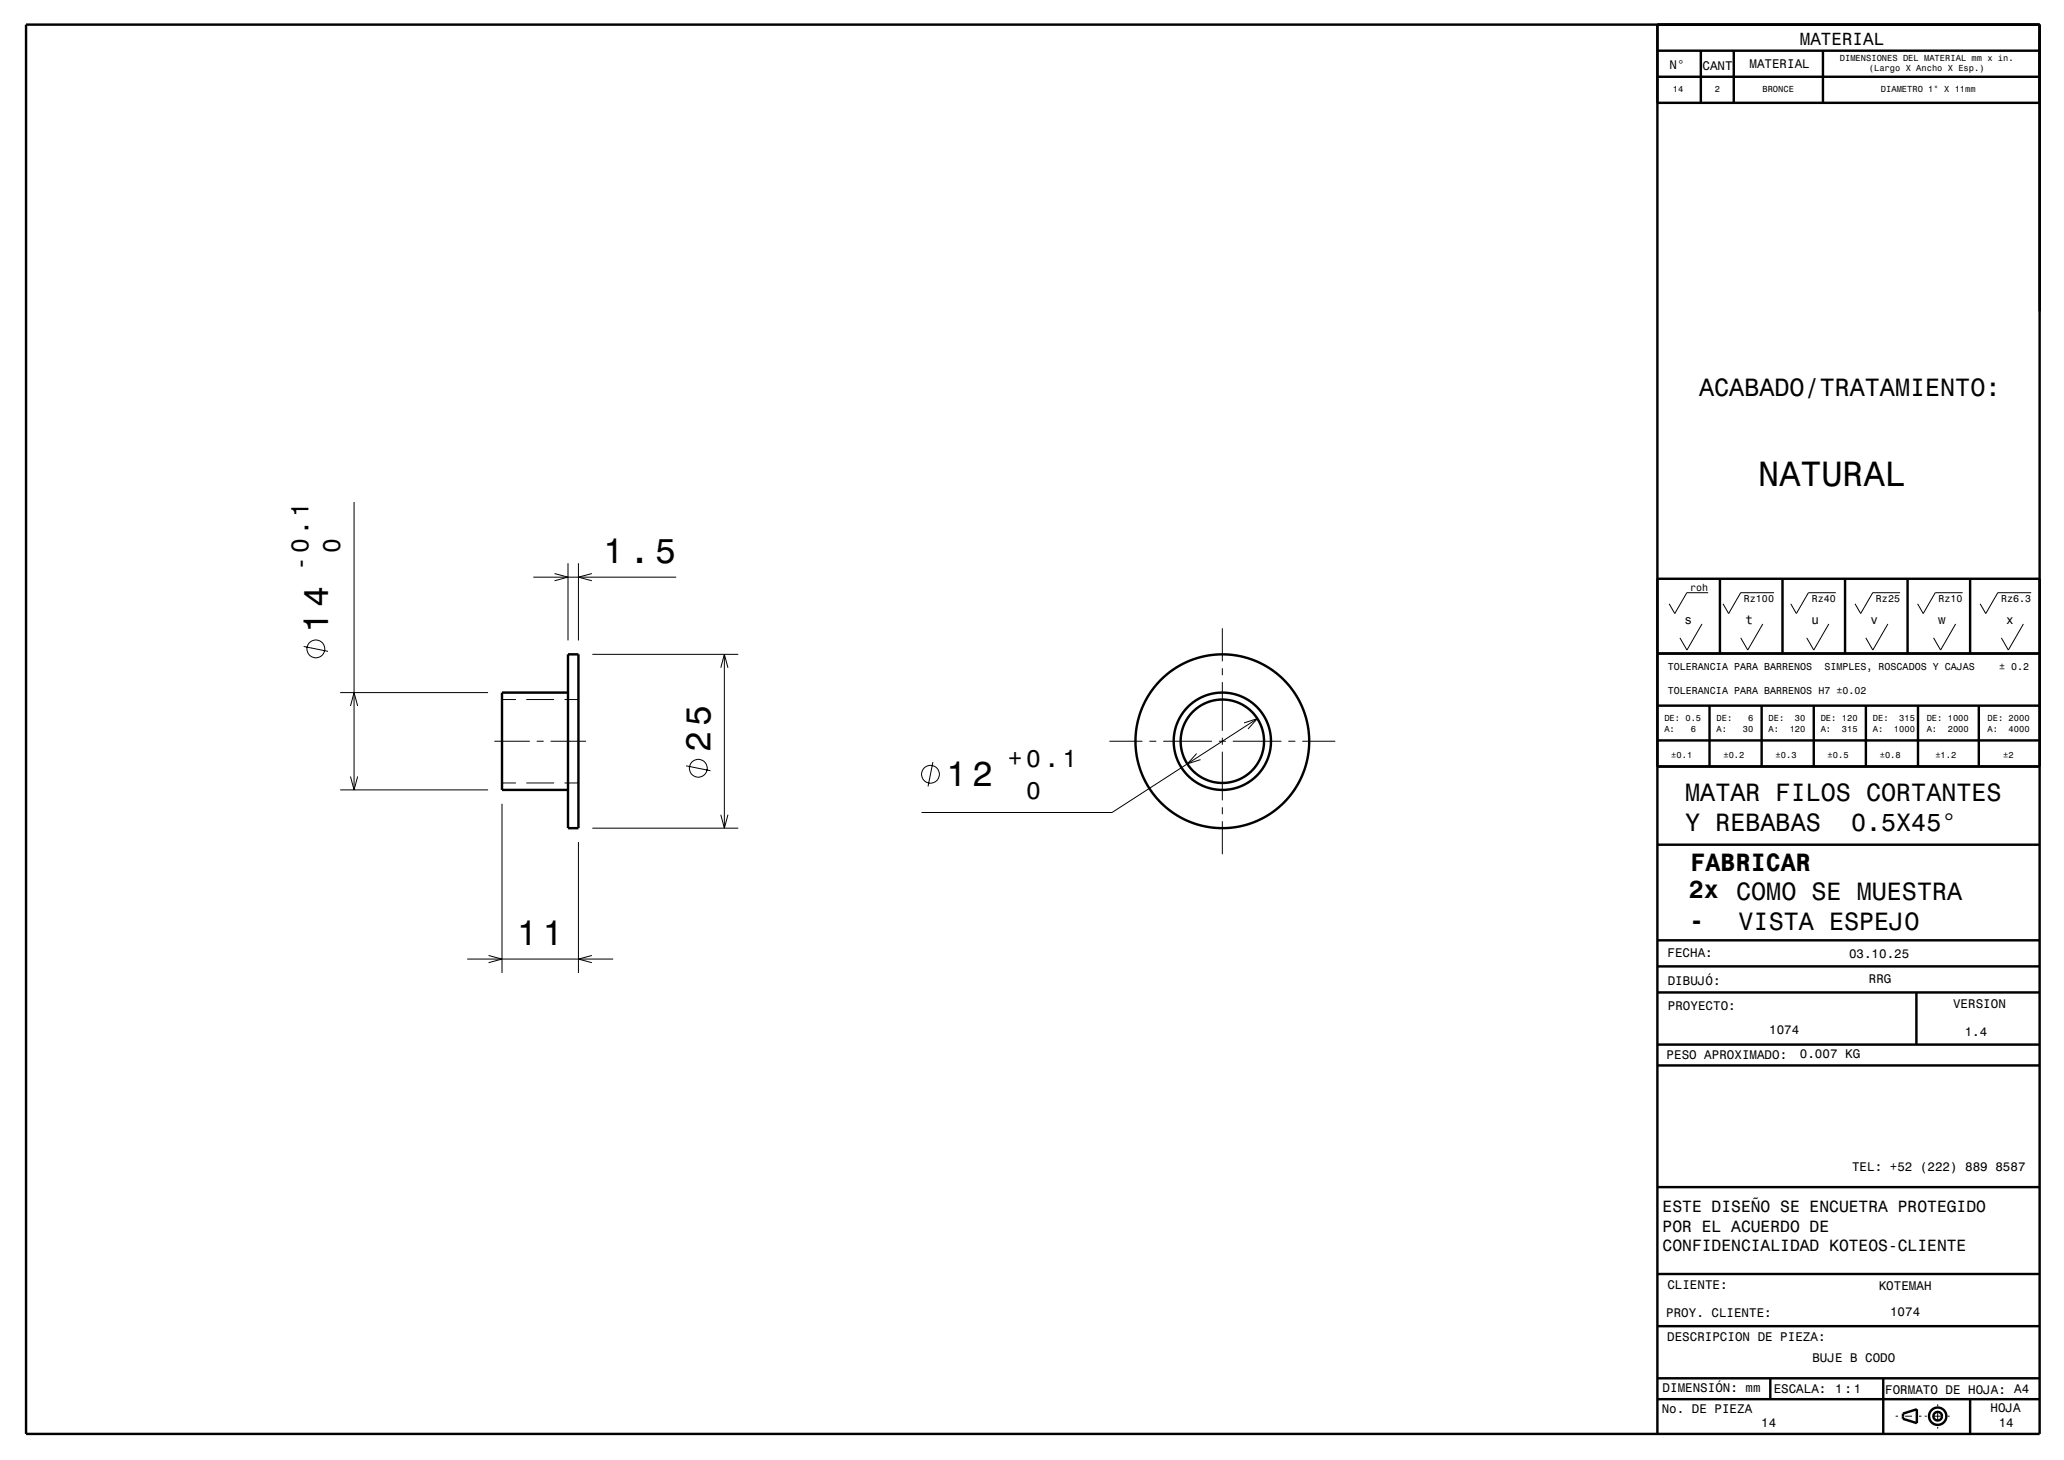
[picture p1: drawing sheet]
<svg xmlns="http://www.w3.org/2000/svg" width="297mm" height="210mm" viewBox="0 0 297 210" stroke-linecap="round" stroke-linejoin="round" font-family="sans-serif">
<g fill="none" stroke="#000" stroke-width=".14">
<path d="M50.9 72.2v41.4M43.7 93l3.5 .7M49 99.6h21.2M76.7 83h20.6M79.8 82.5l1.9 .5-1.9 .5M81.7 81v11.1M83.2 81v11.1M85.2 82.5l-2 .5 2 .5M85.2 94.1h21M103.7 96.1l.5-2 .6 2M104.2 94.1v25M175.9 90.4v4.7"/>
<path d="M175.9 96.1v1M175.9 98.1v7M244.9 89.8l-2.2 3.7-1-1.7M245.8 85.3h-3.1l-1.7 3-.8-1.4M253.7 89.8l-2.2 3.7-1-1.7M255.3 85.3h-4.8l-1.8 3-.8-1.4M263.2 89.8l-2.2 3.7-1-1.7M264.2 85.3h-4l-1.7 3-.8-1.4M271.7 89.8l-2.2 3.7-1-1.7M273.4 85.3h-3.9l-1.8 3-.8-1.4M281.4 89.8l-2.2 3.7-1-1.7M282.4 85.3h-3.9l-1.8 3-.8-1.4"/>
<path d="M291.2 89.8l-2.2 3.7-1-1.7M292.3 85.3h-4.8l-1.8 3-.8-1.4M49 113.6h21.2M50.4 101.6l.5-2 .6 2M50.4 111.7l.5 1.9 .6-1.9M71.1 106.6h5.1M72.2 115.6v24.4M72.2 112.6h2M72.2 100.6h2M75.7 112.6h4M75.7 100.6h4M77.2 106.6h1"/>
<path d="M79.2 106.6h5.1M81.2 112.6h2M81.2 100.6h2M85.2 119.1h21M98.7 110.2l3.5 .7M103.7 117.2l.5 1.9 .6-1.9M134.2 109.6l-.7 3.5M159.6 106.6h4.8M165.4 106.6h1M167.4 106.6h7M172.2 108.4l-1.3 1.5 1.9-.6M175.4 106.6h1"/>
<path d="M175.9 106.1v1M175.9 108.1v7M175.9 116.1v1M175.9 118.1v4.8M177.4 106.6h7M179 104l1.9-.6-1.3 1.4M180.9 103.4l-20.9 13.5h-27.4M185.4 106.6h1M187.4 106.6h4.7M67.2 138h21M70.3 137.4l1.9 .6-1.9 .5M83.2 121.1v18.9"/>
<path d="M85.2 137.4l-2 .6 2 .5M272.8 203.7h.3M274.1 203.7h1M276.1 203.7h.4M277 203.7h.3M278.3 203.7h1M278.8 202v.2M278.8 203.2v1M278.8 205.2v.3M280.3 203.7h.2"/>
<circle cx="45.5" cy="93.3" r="1.28"/>
<circle cx="100.5" cy="110.5" r="1.28"/>
<circle cx="133.9" cy="111.4" r="1.28"/>
</g>
<g fill="none" stroke="#000" stroke-width=".35">
<path d="M3.8 3.5h289.7v202.8h-289.7zM238.5 3.5v202.8M238.5 11h55M238.5 7.3h55M244.7 7.3v7.5M249.5 7.3v7.5M262.3 7.3v7.5M293.5 7.3v7.5h-55M293.5 3.5v3.8M81.7 99.6h-9.5v14h9.5M81.7 94.1h1.5v25h-1.5zM238.5 94h55"/>
<path d="M238.5 83.3h55M247.5 83.3v10.7M256.5 83.3v10.7M265.5 83.3v10.7M274.5 83.3v10.7M283.5 83.3v10.7M238.5 110.3h55M238.5 101.5h55M238.5 106.5h55M246 101.5v8.8M253.5 101.5v8.8M261 101.5v8.8"/>
<path d="M268.5 101.5v8.8M276 101.5v8.8M284.7 101.5v8.8M238.5 135.3h55M238.5 139h55M238.5 121.5h55M238.5 142.8h55M238.5 153.3h55M238.5 150.3h55M275.8 142.8v7.5M238.5 170.8h55M238.5 198.3h55"/>
<path d="M238.5 190.8h55M238.5 183.3h55M254.7 198.3v3M271 198.3v8M238.5 201.3h55M273.8 203.3l2-.6v2l-2-.6zM283.5 201.3v5"/>
<circle cx="175.9" cy="106.6" r="6"/>
<circle cx="175.9" cy="106.6" r="7"/>
<circle cx="175.9" cy="106.6" r="12.5"/>
<circle cx="278.8" cy="203.7" r="1.25"/>
<circle cx="278.8" cy="203.7" r=".63"/>
</g>
<g font-size="5">
<text x="253" y="69.9">NATURAL</text>
<text x="86.8" y="81">1.5</text>
<text x="47.2" y="91.1" transform="rotate(-90 47.2 91.1)">14</text>
<text x="102.2" y="108.2" transform="rotate(-90 102.2 108.2)">25</text>
<text x="136.2" y="113.1">12</text>
<text x="74.3" y="136">11</text>
</g>
<g font-size="3.6">
<text x="244.5" y="57">ACABADO/TRATAMIENTO:</text>
<text x="242.5" y="115.2">MATAR FILOS CORTANTES</text>
<text x="242.5" y="119.5">Y REBABAS</text>
<text x="266.4" y="119.5">0.5X45°</text>
<text x="243.3" y="125.2">FABRICAR</text>
<text x="243" y="129.2">2x COMO SE MUESTRA</text>
<text x="243.1" y="133.7">-</text>
<text x="250.2" y="133.7">VISTA ESPEJO</text>
</g>
<g font-size="3.5">
<text x="44.4" y="82.2" transform="rotate(-90 44.4 82.2)">-0.1</text>
<text x="49" y="79.6" transform="rotate(-90 49 79.6)">0</text>
<text x="145" y="110.3">+0.1</text>
<text x="147.7" y="114.9">0</text>
</g>
<text font-size="2.5" x="259" y="6.5">MATERIAL</text>
<g font-size="2.3">
<text x="239.2" y="174.4">ESTE DISEÑO SE ENCUETRA PROTEGIDO</text>
<text x="239.2" y="177.2">POR EL ACUERDO DE</text>
<text x="239.2" y="180">CONFIDENCIALIDAD KOTEOS-CLIENTE</text>
</g>
<g font-size="1.8">
<text x="240.2" y="9.9">N°</text>
<text x="245" y="10">CANT</text>
<text x="251.7" y="9.8">MATERIAL</text>
<text x="242.4" y="89.8">s</text>
<text x="251.2" y="89.8">t</text>
<text x="260.7" y="89.8">u</text>
<text x="269.2" y="89.8">v</text>
<text x="278.9" y="89.8">w</text>
<text x="288.7" y="89.8">x</text>
<text x="240" y="137.7">FECHA:</text>
<text x="266.1" y="137.8">03.10.25</text>
<text x="240" y="141.6">DIBUJÓ:</text>
<text x="268.9" y="141.5">RRG</text>
<text x="240" y="145.2">PROYECTO:</text>
<text x="254.6" y="148.7">1074</text>
<text x="281" y="145">VERSION</text>
<text x="282.7" y="149">1.4</text>
<text x="239.8" y="152.3">PESO APROXIMADO:</text>
<text x="259" y="152.2">0.007 KG</text>
<text x="266.5" y="168.4">TEL: +52 (222) 889 8587</text>
<text x="239.9" y="185.4">CLIENTE:</text>
<text x="270.3" y="185.5">KOTEMAH</text>
<text x="239.8" y="189.4">PROY. CLIENTE:</text>
<text x="272" y="189.4">1074</text>
<text x="239.9" y="192.9">DESCRIPCION DE PIEZA:</text>
<text x="260.8" y="195.9">BUJE B CODO</text>
<text x="239.1" y="203.2">No. DE PIEZA</text>
<text x="239.2" y="200.3">DIMENSIÓN: mm</text>
<text x="255.2" y="200.3">ESCALA:</text>
<text x="264.1" y="200.4">1:1</text>
<text x="271.3" y="200.5">FORMATO DE HOJA: A4</text>
<text x="286.4" y="203">HOJA</text>
<text x="253.4" y="205.3">14</text>
<text x="287.6" y="205.3">14</text>
</g>
<g font-size="1.4">
<text x="243.2" y="85">roh</text>
<text x="250.9" y="86.6">Rz100</text>
<text x="260.7" y="86.6">Rz40</text>
<text x="269.9" y="86.6">Rz25</text>
<text x="278.9" y="86.6">Rz10</text>
<text x="287.9" y="86.6">Rz6.3</text>
<text x="240" y="96.4">TOLERANCIA PARA BARRENOS</text>
<text x="240" y="99.8">TOLERANCIA PARA BARRENOS H7 ±0.02</text>
<text x="262.5" y="96.4">SIMPLES, ROSCADOS Y CAJAS</text>
<text x="287.6" y="96.4">± 0.2</text>
</g>
<g font-size="1.3">
<text x="264.7" y="8.8">DIMENSIONES DEL MATERIAL mm x in.</text>
<text x="268.9" y="10.3">(Largo X Ancho X Esp.)</text>
<text x="240.7" y="13.3">14</text>
<text x="246.7" y="13.3">2</text>
<text x="253.6" y="13.3">BRONCE</text>
<text x="270.7" y="13.2">DIAMETRO 1&quot; X 11mm</text>
<text x="239.5" y="103.7">DE: 0.5</text>
<text x="239.5" y="105.2">A:</text>
<text x="243.3" y="105.2">6</text>
<text x="247" y="103.7">DE:</text>
<text x="247" y="105.2">A:</text>
<text x="250.8" y="105.2">30</text>
<text x="251.5" y="103.7">6</text>
<text x="254.5" y="103.7">DE:</text>
<text x="254.5" y="105.2">A:</text>
<text x="257.5" y="105.2">120</text>
<text x="258.3" y="103.7">30</text>
<text x="262" y="103.7">DE: 120</text>
<text x="262" y="105.2">A:</text>
<text x="265" y="105.2">315</text>
<text x="269.5" y="103.7">DE:</text>
<text x="269.5" y="105.2">A:</text>
<text x="272.5" y="105.2">1000</text>
<text x="273.3" y="103.7">315</text>
<text x="277.2" y="103.7">DE: 1000</text>
<text x="277.2" y="105.2">A:</text>
<text x="280.3" y="105.2">2000</text>
<text x="286" y="103.7">DE: 2000</text>
<text x="286" y="105.2">A:</text>
<text x="289" y="105.2">4000</text>
<text x="240.5" y="109">±0.1</text>
<text x="248" y="109">±0.2</text>
<text x="255.5" y="109">±0.3</text>
<text x="263" y="109">±0.5</text>
<text x="270.5" y="109">±0.8</text>
<text x="278.5" y="109">±1.2</text>
<text x="288.2" y="109">±2</text>
</g>
</svg>
